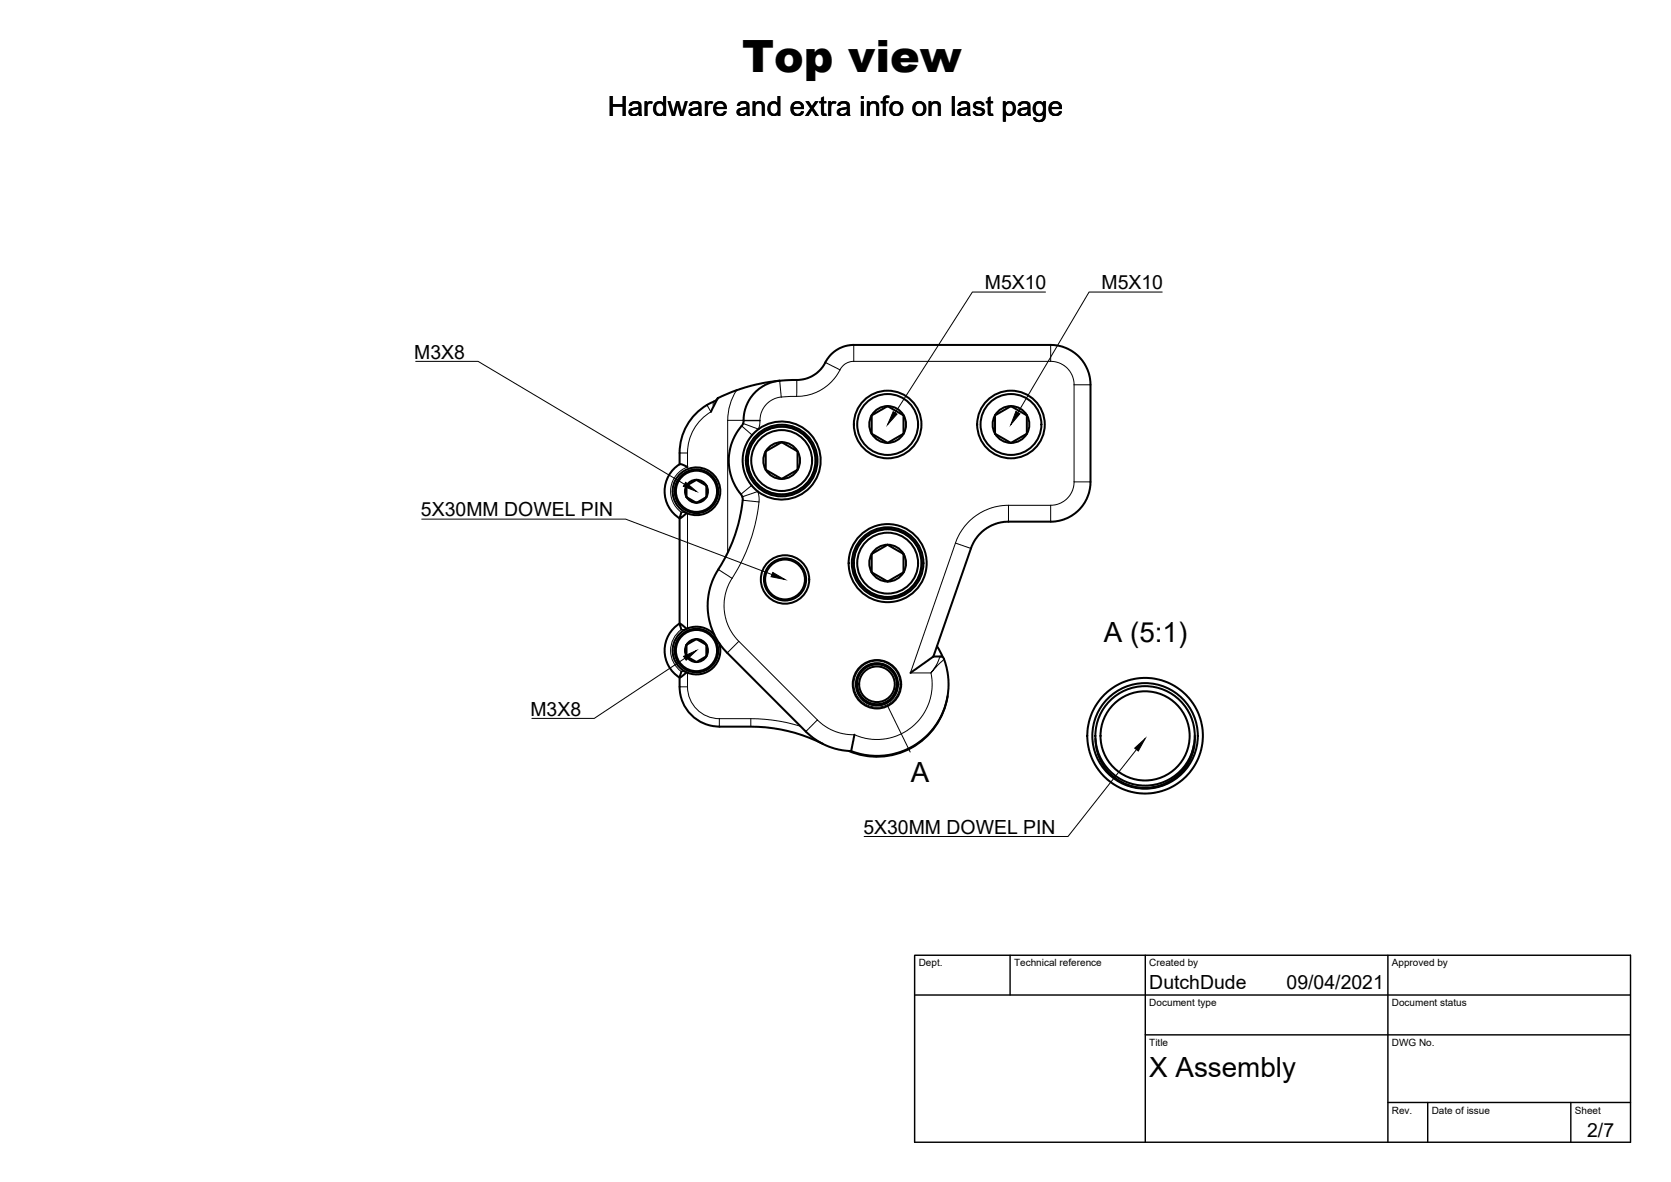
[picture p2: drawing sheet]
<svg xmlns="http://www.w3.org/2000/svg" width="420mm" height="297mm" viewBox="0 0 420 297" stroke-linecap="round" stroke-linejoin="round" font-family="sans-serif">
<!-- layer: Visible -->
<g fill="none" stroke="#000" stroke-width=".51">
<path d="M196 95.7l-4.3 .6-3.5 .8-3.7 1.2-4 1.8M196 95.7l-1.8 .3-1.9 .8-1.5 1-1.4 1.3-1.1 1.5-.7 1.6-.5 1.8-.2 2.1-.4 .9a13.5 13.5 0 0 0 .1 17.8l.1 .2a39.1 39.1 0 0 1-6.8 19.3 16.8 16.8 0 0 0 3 19.8l19.7 19.7a16.8 16.8 0 0 0 11.4 5M196 95.7l2.2-.2a10.9 10.9 0 0 0 6.1-1 9.2 9.2 0 0 0 3.8-4.4 7.9 7.9 0 0 1 6.6-3.4h49.5a10 10 0 0 1 10 10v24.4a10 10 0 0 1-10 10h-10.8l-1.6 .1-2.9 1-1.6 1.1-1.1 1.1-1.1 1.3-.8 1.6-9.6 27.7M170.9 116.6a8 8 0 0 0 0 13.7v26.4M170.9 116.7h.7l1.3 .7M180.5 100.1h.1M180.5 100.1l-1.7 3.4M180.5 100.1l-.7 .6-.9 .5a14.1 14.1 0 0 0-8 12.6v2.9M190.7 107.8a9.8 9.8 0 0 1 15.6 6.3 9.8 9.8 0 0 1-12.6 11 9.8 9.8 0 0 1-4.3-16.1l1.3-1.1M192.5 113.4l3.4-1.9a1.03 1.03 0 0 1 1.6 .2l2.4 1.3a1.04 1.04 0 0 1 .6 1.5v2.8a1.04 1.04 0 0 1-.9 1.3l-2.4 1.4a1.04 1.04 0 0 1-1.6-.2l-2.4-1.4a1.04 1.04 0 0 1-.7-1.4zM219.2 104.4l3.3-1.9a1.14 1.14 0 0 1 1.7 .2l2.3 1.3a1.04 1.04 0 0 1 .7 1.5v2.7a1.07 1.07 0 0 1-.9 1.3l-2.4 1.4a1.03 1.03 0 0 1-1.7-.1l-2.3-1.4a1.05 1.05 0 0 1-.7-1.5zM250.2 104.4l3.3-1.9a1.14 1.14 0 0 1 1.7 .2l2.3 1.3a1.04 1.04 0 0 1 .7 1.5v2.7a1.07 1.07 0 0 1-.9 1.3l-2.4 1.4a1.03 1.03 0 0 1-1.6-.1l-2.4-1.4a1.05 1.05 0 0 1-.7-1.5z"/>
<path d="M171.3 128.8l-.4 1.5 1.8-1.3M172.6 122v2.9M172.6 122l1.7-.9a1.25 1.25 0 0 1 1.9 .1l.6 .4a1.25 1.25 0 0 1 .8 1.7v.7a1.26 1.26 0 0 1-1.1 1.6l-.6 .3a1.25 1.25 0 0 1-1.9-.2l-1.4-.8M172.6 122l-.4 1.5 .4 1.4M172.6 122a2.89 2.89 0 0 1 4.4-.8 2.89 2.89 0 0 1 0 4.5 2.89 2.89 0 0 1-4.4-.8M219.2 139.2v4.6M219.2 139.2l3.3-1.9a1.03 1.03 0 0 1 1.6 .1l2.4 1.4a1.05 1.05 0 0 1 .7 1.5v2.8a1.04 1.04 0 0 1-.9 1.3l-2.4 1.4a1.14 1.14 0 0 1-1.8-.3l-2.9-1.7M219.2 139.2a4.6 4.6 0 0 0 0 4.6M219.2 139.2a4.6 4.6 0 0 1 7-1.2 4.6 4.6 0 0 1 0 7.1 4.6 4.6 0 0 1-7-1.3M170.9 156.7a8 8 0 0 0 0 13.6M170.9 156.7l.4 1.5M170.9 156.7l1.8 1.3"/>
<path d="M179.6 159.5a6 6 0 0 0-9.3 .4 6 6 0 0 0 2.4 9.1l-1.8 1.3M170.9 170.3a11.3 11.3 0 0 0 2.5 8.9 10 10 0 0 0 7.5 3.4 76 76 0 0 1 13.5 .4l5.5 1.2 3.6 1.2 3.4 1.5M171.3 168.8l-.4 1.5M172.6 162v2.9M172.6 162l1.7-.9a1.25 1.25 0 0 1 1.9 .1l.6 .4a1.26 1.26 0 0 1 .8 1.7v.7a.95 .95 0 0 1-.7 1.4l-1 .5a1.25 1.25 0 0 1-1.9-.2l-1.4-.8M172.6 162l-.4 1.5 .4 1.4M172.6 162a2.89 2.89 0 0 1 4.4-.7 2.89 2.89 0 0 1 0 4.4 2.89 2.89 0 0 1-4.4-.8M180.8 161.6a6 6 0 0 1-1.7 6.3 6 6 0 0 1-6.4 1.1M225.4 172.9a5 5 0 0 1-3.3 4 5 5 0 0 1-5.1-1.1M225.5 171.9a5 5 0 0 1-4.8 5.3 5 5 0 0 1-5.2-5M228.9 169.1l5.8-4.1 2.3 .1 .3 .4 .6 2a18 18 0 0 1-23.9 21.3M235.6 162.4l1.4 2.7"/>
<path d="M238.3 174.9a18 18 0 0 1-24.9 13.8M214.8 184.6l-.8 4.2M300.2 187.2a12.5 12.5 0 0 1-8.3 10.1 12.5 12.5 0 0 1-12.8-2.8M300.4 184.9a12.5 12.5 0 0 1-12.1 13.2 12.5 12.5 0 0 1-12.9-12.5"/>
<circle cx="196.5" cy="115.7" r="7.7"/>
<circle cx="196.5" cy="115.7" r="4.6"/>
<circle cx="196.5" cy="115.7" r="8.5"/>
<circle cx="196.5" cy="115.7" r="8.6"/>
<circle cx="196.5" cy="115.7" r="9"/>
<circle cx="223.2" cy="106.7" r="7.7"/>
<circle cx="223.2" cy="106.7" r="4.6"/>
<circle cx="223.2" cy="106.7" r="8.5"/>
<circle cx="254.2" cy="106.7" r="7.7"/>
<circle cx="254.2" cy="106.7" r="4.6"/>
<circle cx="254.2" cy="106.7" r="8.5"/>
<circle cx="175.1" cy="123.5" r="5.2"/>
<circle cx="175.1" cy="123.5" r="6"/>
<circle cx="175.1" cy="123.5" r="5.5"/>
<circle cx="197.4" cy="145.6" r="5"/>
<circle cx="197.4" cy="145.6" r="6.1"/>
<circle cx="197.4" cy="145.6" r="5.3"/>
<circle cx="223.2" cy="141.5" r="9"/>
<circle cx="223.2" cy="141.5" r="7.7"/>
<circle cx="223.2" cy="141.5" r="9.8"/>
<circle cx="223.2" cy="141.5" r="8.5"/>
<circle cx="223.2" cy="141.5" r="8.6"/>
<circle cx="175.1" cy="163.5" r="5.2"/>
<circle cx="175.1" cy="163.5" r="5.5"/>
<circle cx="220.5" cy="172" r="6.1"/>
<circle cx="220.5" cy="172" r="5.3"/>
<circle cx="220.5" cy="172" r="4.5"/>
<circle cx="220.5" cy="172" r="5"/>
<circle cx="287.9" cy="184.9" r="14.5"/>
<circle cx="287.9" cy="184.9" r="13.3"/>
<circle cx="287.9" cy="184.9" r="11.2"/>
<circle cx="287.9" cy="184.9" r="12.5"/>
</g>
<!-- layer: Visible Narrow -->
<g fill="none" stroke="#000" stroke-width=".25">
<path d="M185.2 98.1a14 14 0 0 0-2.2 7.5M196 95.7l.4 4.1M196.4 99.8l-1.8 .5-1.9 1.3-1.2 1.8-.4 2.2M200.3 99.6l-3.9 .2M200.3 95.5v4.1M207.5 91.1l3.7 1.8M211.2 92.9l-.8 1.5-1.4 1.6-2.5 1.9-2.6 1.2-2.1 .4-1.5 .1M214.7 86.7v4.1M214.7 90.8l-1 .1-1.2 .5-1.3 1.5M214.7 90.8h49.5M264.2 86.7v4.1M264.2 90.8l2.1 .4 1.9 1.2 1.3 1.8 .5 1.3 .1 1.2"/>
<path d="M270.1 96.7h4.1M270.1 96.7v24.4M170.9 113.8h2M172.9 113.8v3.6a6.5 6.5 0 0 0-1.6 11.3M177.8 101.8l1 1.7a12 12 0 0 0-5.9 10.3M179.5 100.9a1.21 1.21 0 0 0-.1 1.3M183 105.6h8.1M183 105.6v33.3M186.5 107l2.6 2.3M187 105.7h3.6a.42 .42 0 0 1 .5 .2 .42 .42 0 0 1 0 .5l-.2 .8a.47 .47 0 0 1-.2 .6 .47 .47 0 0 1-.6-.2l-3.2-1.2M191.1 105.6v.1M171.3 128.8h1"/>
<path d="M172.9 129v28.9M186.6 124.8l3.5-1.1a.48 .48 0 0 1 .6 0 .48 .48 0 0 1 .1 .6v1.8M186.8 125.7l4 .4M189 122l-2.7 2.2M190.8 126.1a44.2 44.2 0 0 1-6.7 19.2M240.2 136.5l3.9 1.3M253.6 127l-2.2 .1-1.9 .5-2 .7-2.1 1.3-1.5 1.2-1.5 1.6-1 1.6-.9 1.7-11.6 33.4h5.2l.3 2.4-.2 2.8-.7 2.6-1.2 2.3-1.2 1.7-1.7 1.7-1.3 1-2.4 1.2-2 .7-2.6 .3h-1.9l-2.1-.4a11.7 11.7 0 0 0-4.8-1 12.5 12.5 0 0 1-6.8-3.5l-2.9 2.9M253.6 127v4.1M253.6 127h10.6M264.2 127v4.1M270.1 121.1h4.1M270.1 121.1l-.4 2.1-.7 1.3-.8 .9-1.6 1.1-2.4 .5"/>
<path d="M171.3 158.2h1M171.3 158.2a6.5 6.5 0 0 0 0 10.6M180.6 143.1l3.5 2.2M184.1 145.3l-.3 .5a12.7 12.7 0 0 0 2 15.4M170.9 172.6h2M171.3 168.8h1M172.9 172.6a8 8 0 0 0 8 8M172.9 169v3.6M185.8 161.2l-2.9 2.9M185.8 161.2l19.7 19.7M236.4 165l-1 2.2-1.3 1.9 3.3-3.5M180.9 180.6a79.8 79.8 0 0 1 13.3 .4l3.6 .6 3.5 .9"/>
<path d="M180.9 180.6v2M188.8 180.6v2"/>
</g>
<!-- layer: TitleBlock -->
<path d="M230 240.1h180v46.9h-180zM230 250h180M254 240.1v9.9M288 240.1v46.9M349 240.1v46.9M288 260.1h122M349 277.1h61M359 277.1v9.9M395 277.1v9.9" fill="none" stroke="#000" stroke-width=".36"/>
<!-- layer: Annotations -->
<g fill="none" stroke="#000" stroke-width=".25">
<path d="M262.9 73.4h-18.4l-19.4 30.4M292.2 73.4h-18.4l-17.9 30.3M104.5 90.8h15.7l51.9 30.9M106 130.5h51.3l36.8 13.9M172.2 165.4l-22.8 15.1h-15.7M223.1 177.2l5.8 11.8M285.7 188.4l-17.2 21.8h-51.2"/>
<circle cx="220.5" cy="171.9" r="5.8"/>
</g>
<path d="M224.6 103.4l1 .7-2.4 2.6zM255.4 103.4l1.1 .6-2.3 2.7zM172.4 121.2l2.7 2.3-3.3-1.3zM194.3 143.9l3.1 1.7-3.5-.7zM171.9 164.9l3.2-1.4-2.6 2.4zM285.3 188l2.6-2.4-1.7 3.1z" fill="#000" stroke="#000" stroke-width=".25"/>
<text font-size="11.2" x="186.6" y="18.1">Top view</text>
<g font-size="7">
<text x="152.8" y="29.1">Hardware and extra info on last page</text>
<text x="277.6" y="161.4">A (5:1)</text>
<text x="229" y="196.5">A</text>
<text x="289" y="270.6">X Assembly</text>
</g>
<g font-size="4.9">
<text x="247.6" y="72.7">M5X10</text>
<text x="277" y="72.7">M5X10</text>
<text x="104.2" y="90.1">M3X8</text>
<text x="105.9" y="129.8">5X30MM DOWEL PIN</text>
<text x="133.4" y="179.8">M3X8</text>
<text x="217.1" y="209.5">5X30MM DOWEL PIN</text>
<text x="289" y="248.5">DutchDude</text>
<text x="323.5" y="248.5">09/04/2021</text>
<text x="399.1" y="285.7">2/7</text>
</g>
<g font-size="2.5">
<text x="231" y="242.9">Dept.</text>
<text x="255" y="242.9">Technical reference</text>
<text x="289" y="242.9">Created by</text>
<text x="350" y="242.9">Approved by</text>
<text x="289" y="252.8">Document type</text>
<text x="350" y="252.8">Document status</text>
<text x="289" y="262.9">Title</text>
<text x="350" y="262.9">DWG No.</text>
<text x="350" y="279.9">Rev.</text>
<text x="360" y="279.9">Date of issue</text>
<text x="396" y="279.9">Sheet</text>
</g>
</svg>
